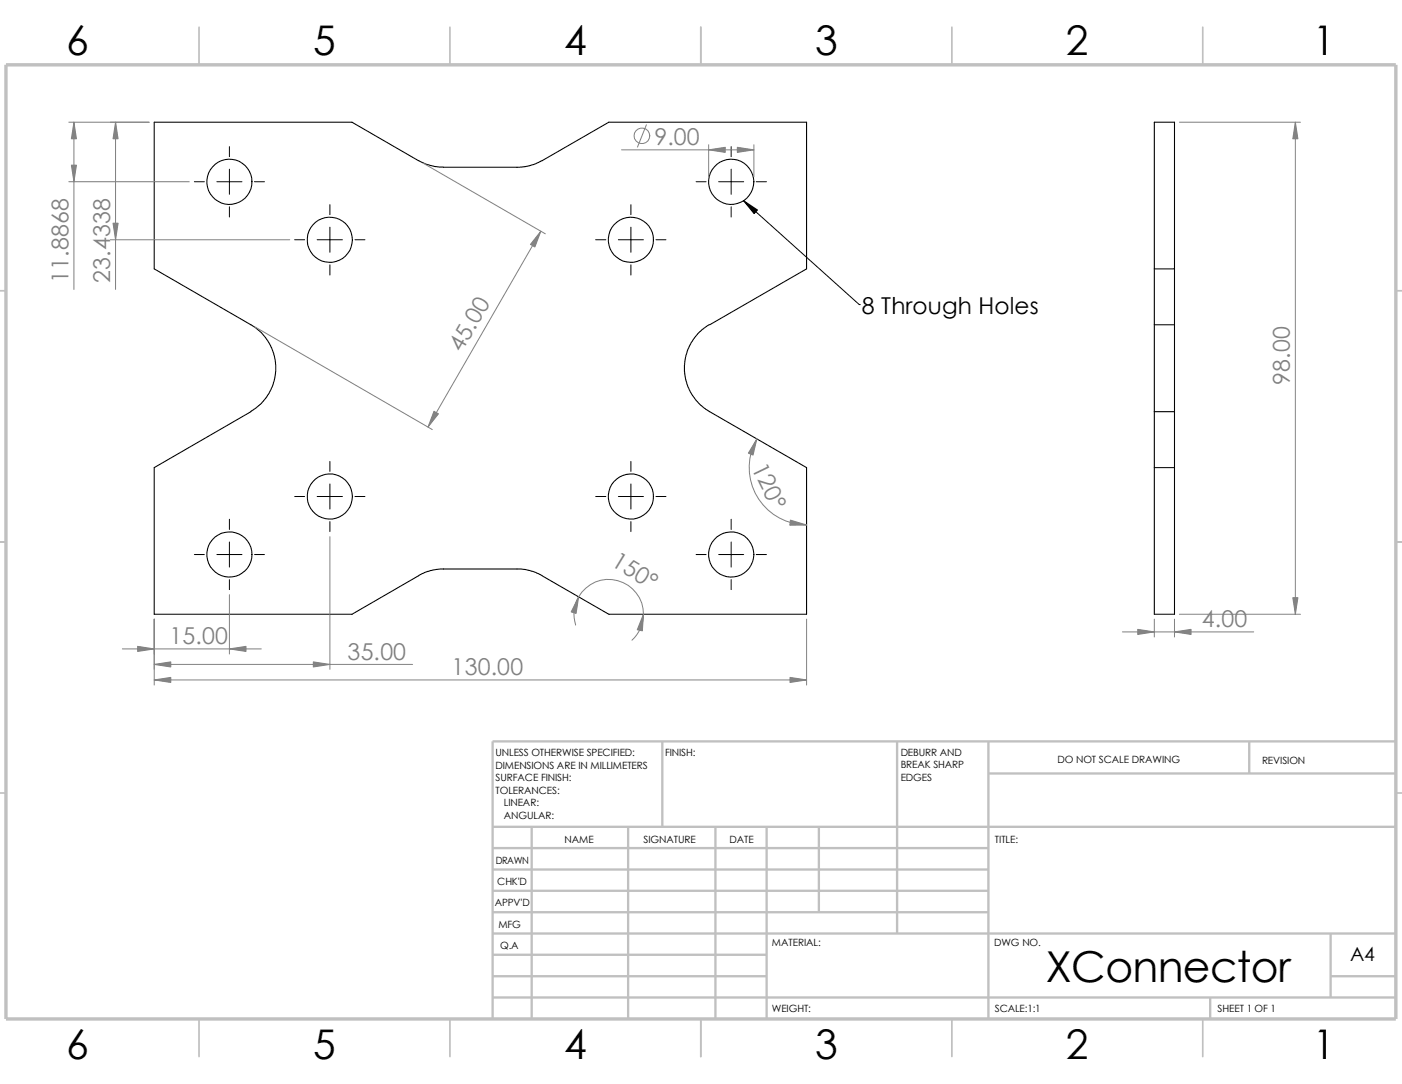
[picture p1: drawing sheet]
<svg xmlns="http://www.w3.org/2000/svg" width="279mm" height="216mm" viewBox="0 0 279 216" stroke-linecap="round" stroke-linejoin="round" font-family="sans-serif">
<g fill="none" stroke="#c0c0c0" stroke-width=".34">
<path d="M39.7 5.4v7.5M89.7 5.4v7.5M139.7 5.4v7.5M189.7 5.4v7.5M239.7 5.4v7.5M-.1 57.9h1.3M278.2 57.9h1.2M-.1 107.9h1.3M278.2 107.9h1.2M-.1 157.9h1.3M278.2 157.9h1.2M39.7 202.9v7.5"/>
<path d="M89.7 202.9v7.5M139.7 202.9v7.5M189.7 202.9v7.5M239.7 202.9v7.5"/>
</g>
<g fill="none" stroke="#c0c0c0" stroke-width=".47">
<path d="M132 147.7v17M178.8 147.7v38.2M197 147.7v55.2M197 154.1h81.2M249 147.7v6.4M278.2 147.7h-180v55.2M98.2 164.7h180M98.2 168.9h98.8M98.2 173.2h98.8M98.2 177.4h98.8M106 164.7v38.2M125.2 164.7v38.2"/>
<path d="M142.6 164.7v38.2M152.8 164.7v38.2M163.2 164.7v17M98.2 181.7h98.8M98.2 185.9h180M98.2 190.2h54.6M98.2 194.4h54.6M98.2 198.7h180M241.2 198.7v4.2M265.2 194.4h13M265.2 185.9v12.8"/>
</g>
<path d="M1.2 12.9h277v190h-277z" fill="none" stroke="#c0c0c0" stroke-width=".68" stroke-linecap="butt"/>
<g fill="none" stroke="#000" stroke-width=".21">
<path d="M230 53.6h4.1M141.4 64.6l-1.4 1-1.6 1.7-1 1.7-.7 1.8-.3 1.9 .1 2 .6 2.4 .9 1.7 1.2 1.5 1.5 1.2 20 11.6v29.2h-39.4l-13.3-7.6M141.4 64.7l19.3-11.1v-29.3h-39.4l-13.3 7.7-2.5 1-1.9 .3h-15.2l-1.9-.2-2.5-.8-13.9-8h-39.4v29.3l20 11.5 1.5 1.3 1.1 1.4 .8 1.4 .8 2.6v2.2l-.2 1.8-.7 1.8-1 1.7-1.1 1.2-1.9 1.5M230 64.7v-40.4h4.1v40.4M230 64.7h4.1M230 64.7v17.3M234.1 64.7v17.3M50 82l-19.3 11.1v29.2h39.4l13.6-7.8 2.5-1 1.5-.2h16.2l2.3 .5 1.8 .8M230 82v40.3h4.1v-40.3M230 93.1h4.1M230 82h4.1"/>
<circle cx="45.7" cy="36.2" r="4.5"/>
<circle cx="145.7" cy="36.2" r="4.5"/>
<circle cx="65.7" cy="47.8" r="4.5"/>
<circle cx="125.7" cy="47.8" r="4.5"/>
<circle cx="65.7" cy="98.9" r="4.5"/>
<circle cx="125.7" cy="98.9" r="4.5"/>
<circle cx="45.7" cy="110.4" r="4.5"/>
<circle cx="145.7" cy="110.4" r="4.5"/>
</g>
<g fill="none" stroke="#000" stroke-width=".2">
<path d="M38.7 36.2h2M43.2 36.2h5M45.7 29.2v2M45.7 33.7v5M50.7 36.2h2M138.7 36.2h2M143.2 36.2h5M145.7 29.2v2M145.7 33.7v5M148.2 40l23 20.7M150.7 36.2h2M45.7 41.2v2"/>
<path d="M58.7 47.8h2M63.2 47.8h5M65.7 40.8v2M65.7 45.3v4.9M65.7 52.7v2.1M70.7 47.8h2M118.7 47.8h2M123.2 47.8h5M125.7 40.8v2M125.7 45.3v4.9M125.7 52.7v2.1M130.7 47.8h2"/>
<path d="M145.7 41.2v2M171.2 60.7h.1M58.7 98.9h2M63.2 98.9h5M65.7 91.9v2M65.7 96.4v5M70.7 98.9h2M118.7 98.9h2M123.2 98.9h5M125.7 91.9v2M125.7 96.4v5M130.7 98.9h2"/>
<path d="M38.7 110.4h2M43.2 110.4h5M45.7 103.4v2.1M45.7 107.9v5M45.7 115.4v2M50.7 110.4h2M65.7 103.9v2M125.7 103.9v2M138.7 110.4h2M143.2 110.4h5M145.7 103.4v2.1M145.7 107.9v5"/>
<path d="M145.7 115.4v2M150.7 110.4h2"/>
</g>
<g fill="none" stroke="#808080" stroke-width=".2">
<path d="M13.7 36.2h24M13.7 24.3h16M14.7 24.3v33.4M23 24.3v33.4M84.3 32.5l24.4 14.1M123.9 29.8h26.3M128.8 24.8l-1.8 4.5M141.2 28.8v6.4M150.2 28.8v6.4M235 24.3h24.2M258.1 24.3v98M22 47.8h35.7"/>
<path d="M107.8 46.1l-22.5 38.9M50.9 65.2l35.2 20.4M150.8 87.4a11.4 11.4 0 0 0 9.9 17.2M45.7 118.4v11.9M65.7 106.9v26.4M24.4 129.2h27.7M30.7 123.3v13.1M30.7 132.3h51.5M30.7 135.4h130M114.7 124.5a6.9 6.9 0 0 1 8.4-8.8 6.9 6.9 0 0 1 2.8 11.8M160.7 123.3v13.1M223.7 125.9h26.2"/>
<path d="M230 123.3v3.6M234.1 123.3v3.6M235 122.3h24.2"/>
<circle cx="127.9" cy="27.1" r="1.56"/>
</g>
<g fill="#808080" stroke="#808080" stroke-width=".2">
<path d="M30.7 135.4l3.3-.5v1z"/>
<path d="M14.2 32.9h1l-.5 3.3z"/>
<path d="M14.7 24.3l.5 3.3h-1z"/>
<path d="M22.5 44.4h1l-.5 3.4z"/>
<path d="M23 24.3l.5 3.3h-1z"/>
<path d="M86.5 81.9l.9 .5-2.1 2.6z"/>
<path d="M107.8 46.1l-1.2 3.1-.9-.5z"/>
<path d="M157.4 134.9l3.3 .5-3.3 .5z"/>
<path d="M141.2 29.8l3.3-.5v1.1z"/>
<path d="M146.9 29.3l3.3 .5-3.3 .6z"/>
<path d="M45.7 129.2l3.3-.5v1.1z"/>
<path d="M27.4 128.7l3.3 .5-3.3 .6z"/>
<path d="M128.2 122.3l-.2 3.3-1-.2z"/>
<path d="M115.3 118.9l-.5 3.3-1-.3z"/>
<path d="M30.7 132.3l3.3-.5v1z"/>
<path d="M62.4 131.8l3.3 .5-3.3 .5z"/>
<path d="M150.8 87.4l-.7 3.2-1-.3z"/>
<path d="M157.5 103.6l3.2 1h-3.3z"/>
<path d="M226.7 125.3l3.3 .6-3.3 .5z"/>
<path d="M234.1 125.9l3.3-.6v1.1z"/>
<path d="M258.1 24.3l.6 3.3h-1.1z"/>
<path d="M257.6 119h1.1l-.6 3.3z"/>
</g>
<path d="M148.2 40l2.8 1.8-.7 .7z" fill="#000" stroke="#000" stroke-width=".2"/>
<text font-size="8.5" x="208.4" y="195.7">XConnector</text>
<g font-size="8.1">
<text x="13.2" y="10.9">6</text>
<text x="62.4" y="10.9">5</text>
<text x="112.4" y="10.9">4</text>
<text x="162.4" y="10.9">3</text>
<text x="212.4" y="10.9">2</text>
<text x="261.7" y="10.9">1</text>
<text x="13.2" y="210.9">6</text>
<text x="62.4" y="210.9">5</text>
<text x="112.4" y="210.9">4</text>
<text x="162.4" y="210.9">3</text>
<text x="212.4" y="210.9">2</text>
<text x="261.7" y="210.9">1</text>
</g>
<g font-size="4.6" fill="#808080">
<text x="130.4" y="28.8">9.00</text>
<text x="13.6" y="56.4" transform="rotate(-90 13.6 56.4)">11.8868</text>
<text x="21.9" y="56.4" transform="rotate(-90 21.9 56.4)">23.4338</text>
<text x="92" y="70.3" transform="rotate(-60 92 70.3)">45.00</text>
<text x="257" y="76.6" transform="rotate(-90 257 76.6)">98.00</text>
<text x="149.7" y="93.2" transform="rotate(64 149.7 93.2)">120°</text>
<text x="121.6" y="112.6" transform="rotate(31 121.6 112.6)">150°</text>
<text x="239.5" y="124.9">4.00</text>
<text x="33.7" y="128.3">15.00</text>
<text x="69.3" y="131.4">35.00</text>
<text x="90" y="134.5">130.00</text>
</g>
<text font-size="4.6" x="171.7" y="62.5">8 Through Holes</text>
<text font-size="3.9" x="269.1" y="191.5">A4</text>
<g font-size="2">
<text x="98.8" y="150.6">UNLESS OTHERWISE SPECIFIED:</text>
<text x="98.8" y="153.1">DIMENSIONS ARE IN MILLIMETERS</text>
<text x="98.8" y="155.6">SURFACE FINISH:</text>
<text x="132.5" y="150.6">FINISH:</text>
<text x="179.5" y="155.5">EDGES</text>
<text x="179.5" y="150.5">DEBURR AND</text>
<text x="179.5" y="153">BREAK SHARP</text>
<text x="210.8" y="151.9">DO NOT SCALE DRAWING</text>
<text x="251.5" y="152.1">REVISION</text>
<text x="98.8" y="158.1">TOLERANCES:</text>
<text x="100.4" y="160.6">LINEAR:</text>
<text x="100.4" y="163.1">ANGULAR:</text>
<text x="112.5" y="168">NAME</text>
<text x="128.2" y="167.9">SIGNATURE</text>
<text x="145.4" y="167.9">DATE</text>
<text x="198.3" y="167.9">TITLE:</text>
<text x="98.8" y="172.1">DRAWN</text>
<text x="99.1" y="176.3">CHK'D</text>
<text x="98.6" y="180.4">APPV'D</text>
<text x="99.3" y="184.8">MFG</text>
<text x="99.7" y="189">Q.A</text>
<text x="153.8" y="188.5">MATERIAL:</text>
<text x="198.1" y="188.5">DWG NO.</text>
<text x="153.8" y="201.5">WEIGHT:</text>
<text x="198.2" y="201.6">SCALE:1:1</text>
<text x="242.7" y="201.6">SHEET 1 OF 1</text>
</g>
</svg>
